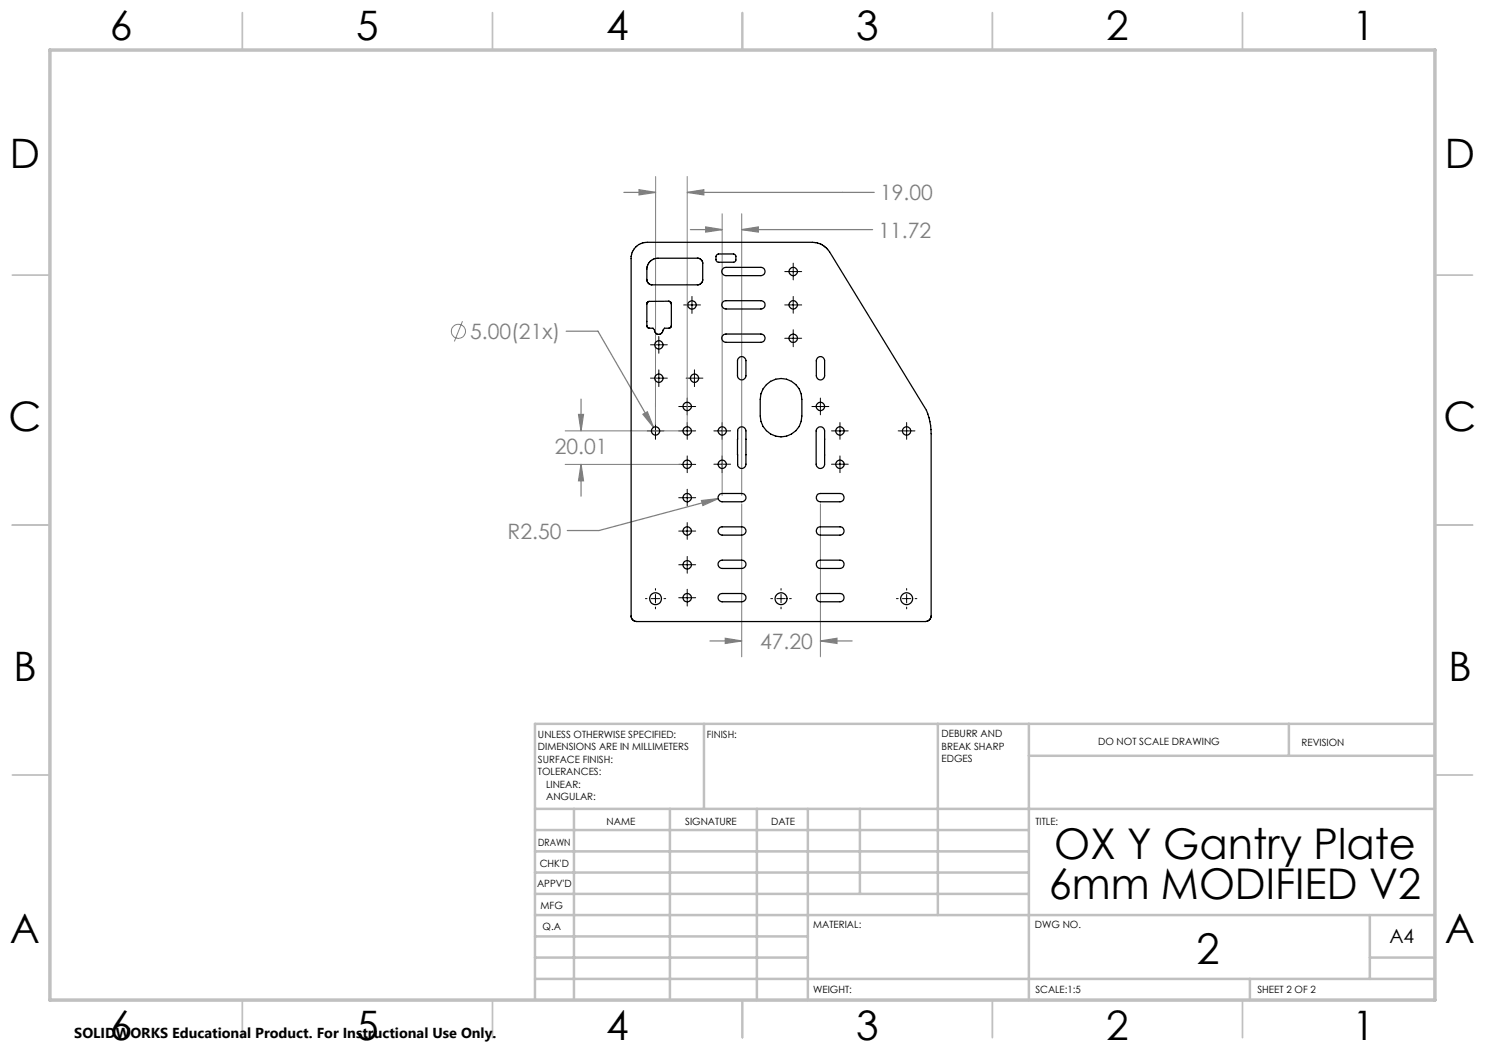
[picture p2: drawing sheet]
<svg xmlns="http://www.w3.org/2000/svg" width="297mm" height="210mm" viewBox="0 0 297 210" stroke-linecap="round" stroke-linejoin="round" font-family="sans-serif">
<g fill="none" stroke="#808080" stroke-width=".2">
<path d="M131.1 35.3v49.6M137.4 35.3v49.6M144.4 42.7v56.4M148.3 42.7v56.4M92.5 64.2l-1.6 4.1M113 86.2h23.2M113 92.9h23.2M148.3 100.8v30.6M164.1 100.8v30.6"/>
<circle cx="91.7" cy="66.3" r="1.42"/>
</g>
<g fill="none" stroke="#808080" stroke-width=".25">
<path d="M124.8 38.5h6.3M127.8 38l3.3 .5-3.3 .5zM137.4 38.5l3.4-.5v1zM137.4 38.5h37.4M138.1 45.9h6.3M141.1 45.4l3.3 .5-3.3 .5zM148.3 45.9l3.4-.5v1zM148.3 45.9h26.2M113.2 66.2h6.4l11.1 19.3M116.2 79.8v6.4M115.7 82.9h1l-.5 3.3zM116.2 92.9l.5 3.3h-1z"/>
<path d="M116.2 92.9v6.3M128.6 82.9l.9-.5 1.2 3.1zM143.7 99.7l-23.9 6.4h-6.3M140.3 100.1l3.4-.4-3.1 1.4zM142 128.2h6.3M145.1 127.7l3.2 .5-3.2 .5zM164.1 128.2l3.3-.5v1zM164.1 128.2h6.3"/>
</g>
<g fill="none" stroke="#000" stroke-width=".2">
<path d="M138.4 59.3v3.4M157 54.3h3.3M158.6 52.6v3.4M158.6 59.3v3.3M130.1 69h3.4M130.1 75.6h3.4M131.8 67.3v3.4M131.8 74v3.3M136.7 61h3.4M137.2 75.6h3.4M137.4 79.6v3.4M138.9 74v3.3"/>
<path d="M157 67.7h3.3M157 61h3.3M158.6 66v3.3M164.1 79.6v3.4M129.4 86.2h3.4M131.1 84.5v3.4M135.7 81.3h3.4M135.7 86.2h3.4M135.7 92.9h3.4M135.7 99.5h3.4M137.4 84.5v3.4M137.4 91.2v3.3"/>
<path d="M137.4 97.9v3.3M142.8 86.2h3.3M142.8 92.8h3.3M144.4 84.5v3.4M144.4 91.2v3.3M162.4 81.3h3.4M166.3 86.2h3.4M166.3 92.8h3.4M168 84.5v3.4M168 91.2v3.3M179.6 86.2h3.4M181.3 84.5v3.4"/>
<path d="M129.1 119.7h.3M130.2 119.7h1.7M131.1 117.7v.3M131.1 118.9v1.7M132.8 119.7h.3M135.7 113h3.4M135.7 119.5h3.4M135.7 106.2h3.4M137.4 104.5v3.4M137.4 111.3v3.3M137.4 117.9v3.3M154.2 119.7h.3"/>
<path d="M155.4 119.7h1.7M156.2 117.7v.3M156.2 118.9v1.7M157.9 119.7h.4M179.3 119.7h.3M180.5 119.7h1.7M181.3 117.7v.3M181.3 118.9v1.7M183 119.7h.4M131.1 121.4v.4M156.2 121.4v.4M181.3 121.4v.4"/>
</g>
<g fill="none" stroke="#c0c0c0" stroke-width=".35">
<path d="M48.5 2.5v7.5M98.5 2.5v7.5M148.5 2.5v7.5M198.5 2.5v7.5M248.5 2.5v7.5M2.5 55h7.5M287 55h7.5M2.5 105h7.5M287 105h7.5M2.5 155h7.5M287 155h7.5M48.5 200v7.5"/>
<path d="M98.5 200v7.5M148.5 200v7.5M198.5 200v7.5M248.5 200v7.5"/>
</g>
<g fill="none" stroke="#c0c0c0" stroke-width=".5">
<path d="M140.8 144.8v17M187.6 144.8v38.2M205.8 144.8v55.2M205.8 151.2h81.2M257.8 144.8v6.4M287 144.8h-180v55.2M107 161.8h180M107 178.8h98.8M107 174.5h98.8M107 170.3h98.8M107 166h98.8M114.8 161.8v38.2"/>
<path d="M134 161.8v38.2M151.4 161.8v38.2M161.6 161.8v38.2M172 161.8v17M107 195.8h180M107 191.5h54.6M107 187.3h54.6M107 183h180M250 195.8v4.2M274 191.5h13M274 183v12.8"/>
</g>
<path d="M10 10h277v190h-277z" fill="none" stroke="#c0c0c0" stroke-width=".7"/>
<path d="M128.6 82.9l2.1 2.6-1.2-3.1zM127.8 38l3.3 .5-3.3 .5zM137.4 38.5l3.4-.5v1zM115.7 82.9h1l-.5 3.3zM116.2 92.9l.5 3.3h-1zM140.3 100.1l.3 1 3.1-1.4zM148.3 45.9l3.4-.5v1zM141.1 45.4l3.3 .5-3.3 .5zM145.1 127.7l3.2 .5-3.2 .5zM164.1 128.2l3.3-.5v1z" fill="#808080"/>
<g fill="none" stroke="#000" stroke-width=".25">
<path d="M127.1 49.4l1.1-.7 1.2-.2h33.1a4.1 4.1 0 0 1 3.4 1.9l19.4 31.6 .5 1.6 .3 1.5 .1 1.6v36.5a1.19 1.19 0 0 1-1.1 1.1h-57.8a1.15 1.15 0 0 1-1.1-1v-72l.2-.8zM130 52.3l.7-.5 .9-.2h8l.5 .2 .4 .8v3.4l-.2 .5-.4 .4-9.6 .1a1.08 1.08 0 0 1-.9-1.1v-2.6zM143.4 51l.3-.2h3l.5 .4v.9l-.3 .3h-3.1a.54 .54 0 0 1-.6-.5v-.6zM144.7 53.6l7.5-.1a.83 .83 0 0 1 .8 .8 .83 .83 0 0 1-.8 .8h-7a.84 .84 0 0 1-.8-.6 .84 .84 0 0 1 .3-.9zM129.6 60.3l4.2-.1 .4 .3 .1 .2v4.5l-.4 .4h-1l-.3 .5a.83 .83 0 0 1-.9 .8 .83 .83 0 0 1-.8-.9l-.3-.4-1-.1-.2-.4v-4.4zM144.7 66.9l7.5-.1a.83 .83 0 0 1 .8 .8 .83 .83 0 0 1-.8 .9h-7a.84 .84 0 0 1-.8-.6 .84 .84 0 0 1 .3-1zM144.7 60.2l7.5-.1a.83 .83 0 0 1 .8 .9 .83 .83 0 0 1-.8 .8h-7a.84 .84 0 0 1-.8-.6 .84 .84 0 0 1 .3-1zM147.6 71.7a.84 .84 0 0 1 1-.4 .84 .84 0 0 1 .6 .8v3.1a.85 .85 0 0 1-.9 .8 .85 .85 0 0 1-.8-.8v-3.1zM153.3 76.9a4.1 4.1 0 0 1 4.5-.9 4.1 4.1 0 0 1 2.6 3.9v3.3a4.2 4.2 0 0 1-4.2 4.2 4.2 4.2 0 0 1-4.2-4.2v-3.3l.2-1.1 .4-1zM163.5 71.5a.83 .83 0 0 1 .9-.1 .83 .83 0 0 1 .5 .7v3.1a.83 .83 0 0 1-.8 .8 .83 .83 0 0 1-.8-.8v-3.1zM143.8 99l.6-.3h3.9a.83 .83 0 0 1 .9 .8 .83 .83 0 0 1-.9 .9h-3.9a.83 .83 0 0 1-.7-.5 .83 .83 0 0 1 .1-.9zM147.8 85.6a.83 .83 0 0 1 .9-.2 .83 .83 0 0 1 .5 .8v6.6a.83 .83 0 0 1-.8 .9 .83 .83 0 0 1-.9-.9v-6.8z"/>
<path d="M163.4 85.8a.84 .84 0 0 1 .9-.4 .84 .84 0 0 1 .6 .8v6.6a.85 .85 0 0 1-.8 .9 .85 .85 0 0 1-.9-.9v-6.6zM163.4 99l.7-.3h3.9a.83 .83 0 0 1 .8 .8 .83 .83 0 0 1-.8 .9h-3.9a.85 .85 0 0 1-.8-.5 .85 .85 0 0 1 .1-.9zM143.8 105.6l.6-.2h3.9a.83 .83 0 0 1 .9 .8 .83 .83 0 0 1-.9 .8h-3.9a.83 .83 0 0 1-.7-.5 .83 .83 0 0 1 .1-.9zM143.8 112.3l.6-.3h3.9a.83 .83 0 0 1 .9 .9 .83 .83 0 0 1-.9 .8h-3.9a.83 .83 0 0 1-.7-.5 .83 .83 0 0 1 .1-.9zM143.8 119l.6-.3h3.9a.83 .83 0 0 1 .9 .8 .83 .83 0 0 1-.9 .9h-3.9a.83 .83 0 0 1-.7-.5 .83 .83 0 0 1 .1-.9zM163.4 119l.7-.3h3.9a.83 .83 0 0 1 .8 .8 .83 .83 0 0 1-.8 .9h-3.9a.85 .85 0 0 1-.8-.5 .85 .85 0 0 1 .1-.9zM163.4 112.3l.7-.3h3.9a.83 .83 0 0 1 .8 .9 .83 .83 0 0 1-.8 .8h-3.9a.85 .85 0 0 1-.8-.5 .85 .85 0 0 1 .1-.9zM163.4 105.6l.7-.2h3.9a.83 .83 0 0 1 .8 .8 .83 .83 0 0 1-.8 .8h-3.9a.85 .85 0 0 1-.8-.5 .85 .85 0 0 1 .1-.9z"/>
<circle cx="158.7" cy="54.3" r=".83"/>
<circle cx="131.8" cy="69" r=".83"/>
<circle cx="131.8" cy="75.6" r=".83"/>
<circle cx="138.4" cy="61" r=".84"/>
<circle cx="138.9" cy="75.6" r=".83"/>
<circle cx="158.6" cy="67.7" r=".84"/>
<circle cx="158.7" cy="61" r=".83"/>
<circle cx="131.1" cy="86.2" r=".83"/>
<circle cx="137.4" cy="92.9" r=".84"/>
<circle cx="137.4" cy="99.5" r=".84"/>
<circle cx="137.4" cy="81.3" r=".84"/>
<circle cx="137.4" cy="86.2" r=".84"/>
<circle cx="144.4" cy="92.9" r=".83"/>
<circle cx="144.4" cy="86.2" r=".83"/>
<circle cx="164.1" cy="81.3" r=".83"/>
<circle cx="168" cy="92.9" r=".83"/>
<circle cx="168" cy="86.2" r=".83"/>
<circle cx="181.3" cy="86.2" r=".83"/>
<circle cx="131.1" cy="119.7" r="1.19"/>
<circle cx="137.4" cy="119.5" r=".85"/>
<circle cx="137.4" cy="113" r=".85"/>
<circle cx="137.4" cy="106.2" r=".84"/>
<circle cx="156.2" cy="119.7" r="1.19"/>
<circle cx="181.3" cy="119.7" r="1.19"/>
</g>
<g font-size="8.5">
<text x="210.8" y="171.8">OX Y Gantry Plate</text>
<text x="209.8" y="179.9">6mm MODIFIED V2</text>
<text x="239.3" y="192.7">2</text>
</g>
<g font-size="8.1">
<text x="22" y="8">6</text>
<text x="71.2" y="8">5</text>
<text x="121.2" y="8">4</text>
<text x="171.3" y="8">3</text>
<text x="221.3" y="8">2</text>
<text x="270.5" y="8">1</text>
<text x="2" y="33.6">D</text>
<text x="289" y="33.6">D</text>
<text x="1.7" y="86.1">C</text>
<text x="288.7" y="86.1">C</text>
<text x="2.7" y="136.1">B</text>
<text x="289.7" y="136.1">B</text>
<text x="2" y="188.6">A</text>
<text x="289" y="188.6">A</text>
<text x="22" y="208">6</text>
<text x="71.2" y="208">5</text>
<text x="121.2" y="208">4</text>
<text x="171.3" y="208">3</text>
<text x="221.3" y="208">2</text>
<text x="270.5" y="208">1</text>
</g>
<g font-size="4.2" fill="#808080">
<text x="176" y="40.1">19.00</text>
<text x="175.7" y="47.5">11.72</text>
<text x="94" y="67.8">5.00(21x)</text>
<text x="110.9" y="90.7">20.01</text>
<text x="101.5" y="107.7">R2.50</text>
<text x="152" y="129.8">47.20</text>
</g>
<text font-size="3.9" x="277.9" y="188.5">A4</text>
<text font-size="2.9" x="14.9" y="207.6">SOLIDWORKS Educational Product. For Instructional Use Only.</text>
<g font-size="2">
<text x="107.6" y="147.6">UNLESS OTHERWISE SPECIFIED:</text>
<text x="141.4" y="147.6">FINISH:</text>
<text x="188.3" y="147.5">DEBURR AND</text>
<text x="188.3" y="150">BREAK SHARP</text>
<text x="219.6" y="149">DO NOT SCALE DRAWING</text>
<text x="260.3" y="149.2">REVISION</text>
<text x="107.6" y="150.1">DIMENSIONS ARE IN MILLIMETERS</text>
<text x="107.6" y="152.6">SURFACE FINISH:</text>
<text x="107.6" y="155.1">TOLERANCES:</text>
<text x="188.3" y="152.5">EDGES</text>
<text x="109.2" y="157.6">LINEAR:</text>
<text x="109.2" y="160.1">ANGULAR:</text>
<text x="121.3" y="165">NAME</text>
<text x="137" y="164.9">SIGNATURE</text>
<text x="154.2" y="164.9">DATE</text>
<text x="207.1" y="164.9">TITLE:</text>
<text x="107.6" y="169.1">DRAWN</text>
<text x="107.9" y="173.3">CHK'D</text>
<text x="107.4" y="177.4">APPV'D</text>
<text x="108.1" y="181.8">MFG</text>
<text x="108.5" y="186">Q.A</text>
<text x="162.6" y="185.5">MATERIAL:</text>
<text x="207" y="185.5">DWG NO.</text>
<text x="162.6" y="198.5">WEIGHT:</text>
<text x="207.1" y="198.6">SCALE:1:5</text>
<text x="251.5" y="198.6">SHEET 2 OF 2</text>
</g>
</svg>
